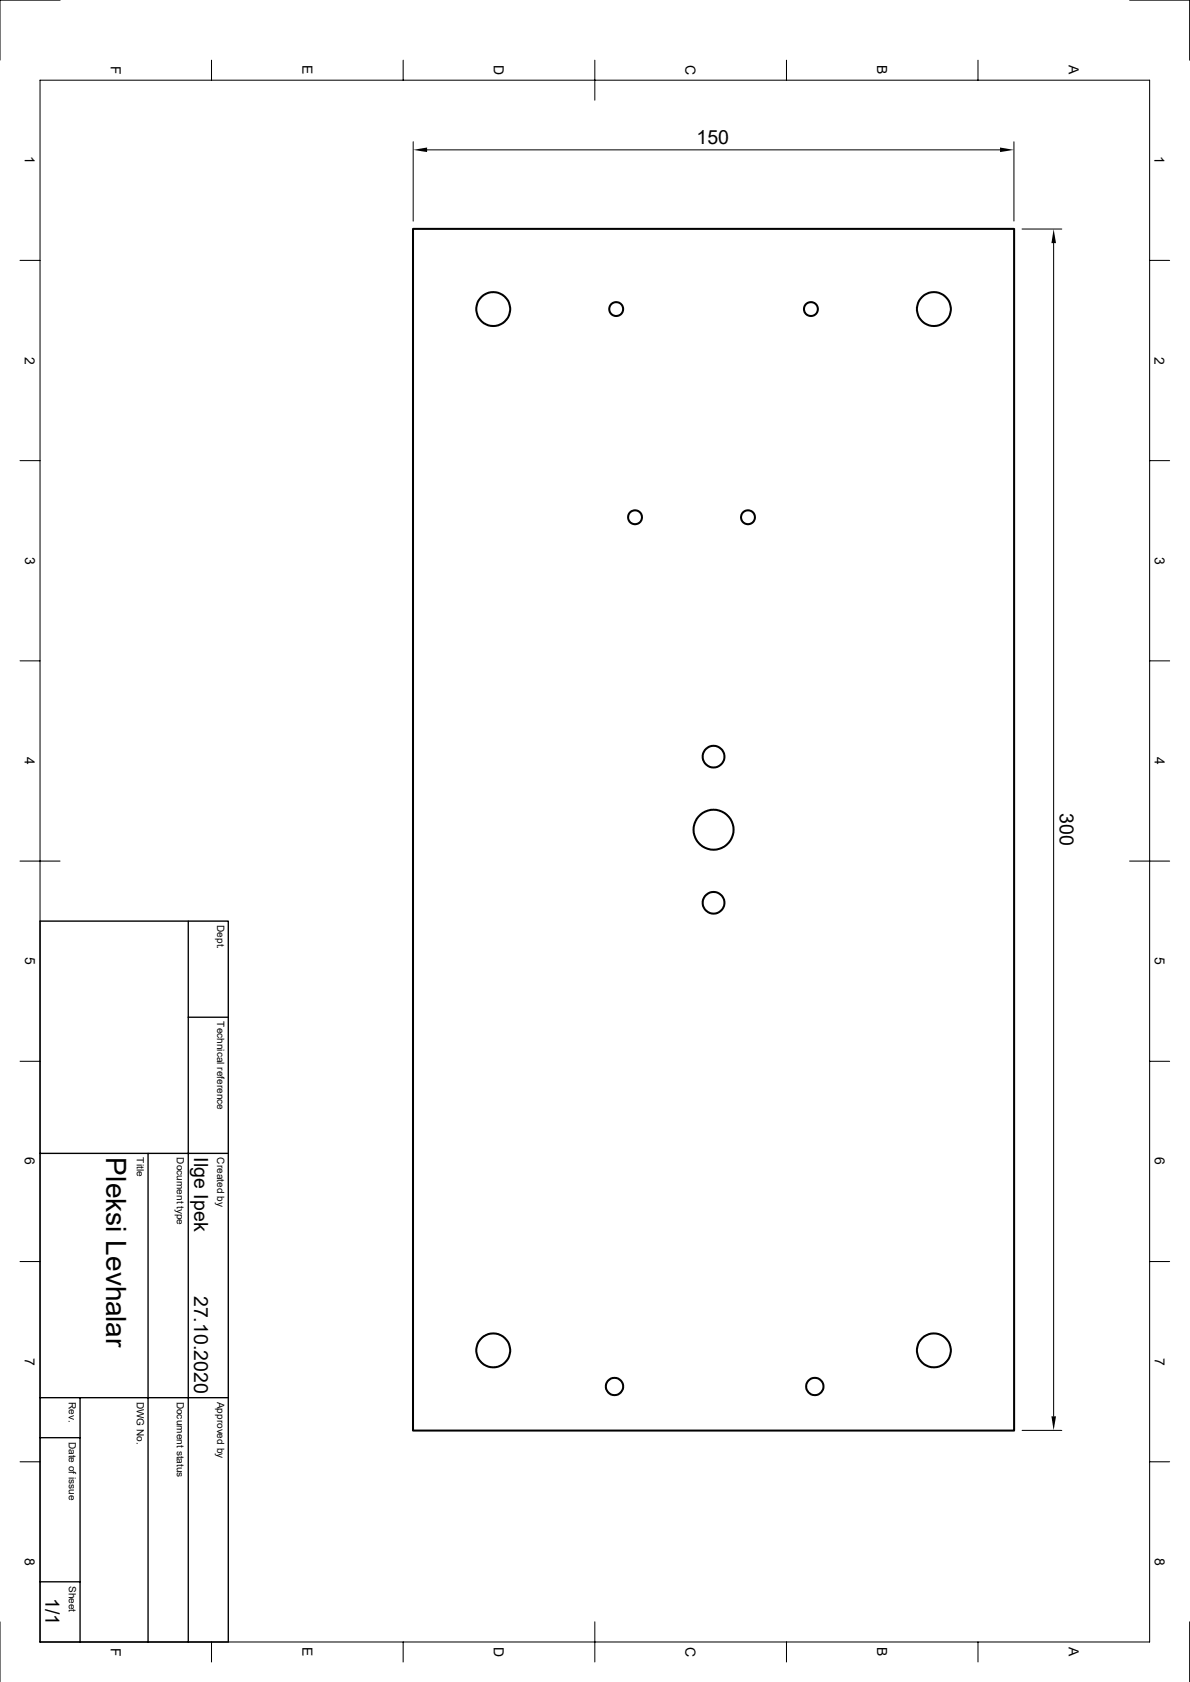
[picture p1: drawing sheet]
<svg xmlns="http://www.w3.org/2000/svg" width="297mm" height="420mm" viewBox="0 0 297 420" stroke-linecap="round" stroke-linejoin="round" font-family="sans-serif">
<g fill="none" stroke="#000" stroke-width=".51">
<path d="M103.1 57.1h150v300.1h-150z"/>
<circle cx="123.1" cy="77.2" r="4.2"/>
<circle cx="153.8" cy="77.2" r="1.74"/>
<circle cx="202.4" cy="77.2" r="1.74"/>
<circle cx="233.1" cy="77.2" r="4.2"/>
<circle cx="158.5" cy="129.2" r="1.74"/>
<circle cx="186.7" cy="129.2" r="1.74"/>
<circle cx="178.1" cy="188.9" r="2.71"/>
<circle cx="178.1" cy="207.2" r="5"/>
<circle cx="178.1" cy="225.4" r="2.71"/>
<circle cx="123.1" cy="337.2" r="4.2"/>
<circle cx="233.1" cy="337.2" r="4.2"/>
<circle cx="153.4" cy="346.2" r="2.16"/>
<circle cx="203.4" cy="346.2" r="2.16"/>
</g>
<g fill="none" stroke="#000" stroke-width=".25">
<path d="M15 0h-15v15M52.8 15v5M100.6 15v5M148.5 15v10M196.3 15v5M244.1 15v5M281.9 0h15v15M10 20h276.9v390h-276.9zM103.1 35.4v19.8M106.6 37.4h143M253.1 35.4v19.8M255.1 57.2h9.9"/>
<path d="M5 65h5M263 60.7v293M286.9 65h5M5 115h5M286.9 115h5M5 165h5M286.9 165h5M5 215h10M281.9 215h10M5 265h5M286.9 265h5M5 315h5"/>
<path d="M286.9 315h5M255.1 357.2h9.9M5 365h5M286.9 365h5M0 405v14.9M52.8 410v5M100.6 410v5M148.5 405v10M196.3 410v5M244.1 410v5M296.9 405v14.9"/>
</g>
<path d="M10 230h47v180h-47zM47 230v180M47 254h10M10 288h47M37 288v122M10 359h10M10 349h47M20 349v61M10 395h10" fill="none" stroke="#000" stroke-width=".34"/>
<path d="M103.1 37.4l3.5-.6v1.2zM249.6 36.8l3.5 .6-3.5 .6zM263 57.2l.6 3.5h-1.2zM262.4 353.7h1.2l-.6 3.5z" fill="#000"/>
<text font-size="7" x="26.5" y="289" transform="rotate(90 26.5 289)">Pleksi Levhalar</text>
<g font-size="4.9">
<text x="173.9" y="35.9">150</text>
<text x="264.5" y="203.1" transform="rotate(90 264.5 203.1)">300</text>
<text x="48.5" y="289" transform="rotate(90 48.5 289)">Ilge Ipek</text>
<text x="48.5" y="323.5" transform="rotate(90 48.5 323.5)">27.10.2020</text>
<text x="11.3" y="399.1" transform="rotate(90 11.3 399.1)">1/1</text>
</g>
<g font-size="3.5">
<text x="27.6" y="16.5" transform="rotate(90 27.6 16.5)">F</text>
<text x="75.5" y="16.3" transform="rotate(90 75.5 16.3)">E</text>
<text x="123.3" y="16.3" transform="rotate(90 123.3 16.3)">D</text>
<text x="171.1" y="16.3" transform="rotate(90 171.1 16.3)">C</text>
<text x="218.9" y="16.3" transform="rotate(90 218.9 16.3)">B</text>
<text x="266.8" y="16.3" transform="rotate(90 266.8 16.3)">A</text>
<text x="6.2" y="39" transform="rotate(90 6.2 39)">1</text>
<text x="288.2" y="39" transform="rotate(90 288.2 39)">1</text>
<text x="6.2" y="89" transform="rotate(90 6.2 89)">2</text>
<text x="288.2" y="89" transform="rotate(90 288.2 89)">2</text>
<text x="6.3" y="139" transform="rotate(90 6.3 139)">3</text>
<text x="288.2" y="139" transform="rotate(90 288.2 139)">3</text>
<text x="6.2" y="189" transform="rotate(90 6.2 189)">4</text>
<text x="288.2" y="189" transform="rotate(90 288.2 189)">4</text>
<text x="6.3" y="239" transform="rotate(90 6.3 239)">5</text>
<text x="288.2" y="239" transform="rotate(90 288.2 239)">5</text>
<text x="6.2" y="289" transform="rotate(90 6.2 289)">6</text>
<text x="288.2" y="289" transform="rotate(90 288.2 289)">6</text>
<text x="6.2" y="339" transform="rotate(90 6.2 339)">7</text>
<text x="288.2" y="339" transform="rotate(90 288.2 339)">7</text>
<text x="6.2" y="389" transform="rotate(90 6.2 389)">8</text>
<text x="288.2" y="389" transform="rotate(90 288.2 389)">8</text>
<text x="27.6" y="411.4" transform="rotate(90 27.6 411.4)">F</text>
<text x="75.5" y="411.3" transform="rotate(90 75.5 411.3)">E</text>
<text x="123.3" y="411.2" transform="rotate(90 123.3 411.2)">D</text>
<text x="171.1" y="411.2" transform="rotate(90 171.1 411.2)">C</text>
<text x="218.9" y="411.3" transform="rotate(90 218.9 411.3)">B</text>
<text x="266.8" y="411.3" transform="rotate(90 266.8 411.3)">A</text>
</g>
<g font-size="2.5">
<text x="54.2" y="231" transform="rotate(90 54.2 231)">Dept.</text>
<text x="54.2" y="255" transform="rotate(90 54.2 255)">Technical reference</text>
<text x="34.2" y="289" transform="rotate(90 34.2 289)">Title</text>
<text x="44.2" y="289" transform="rotate(90 44.2 289)">Document type</text>
<text x="54.2" y="289" transform="rotate(90 54.2 289)">Created by</text>
<text x="17.2" y="350" transform="rotate(90 17.2 350)">Rev.</text>
<text x="34.2" y="350" transform="rotate(90 34.2 350)">DWG No.</text>
<text x="44.2" y="350" transform="rotate(90 44.2 350)">Document status</text>
<text x="54.2" y="350" transform="rotate(90 54.2 350)">Approved by</text>
<text x="17.2" y="360" transform="rotate(90 17.2 360)">Date of issue</text>
<text x="17.2" y="396" transform="rotate(90 17.2 396)">Sheet</text>
</g>
</svg>
